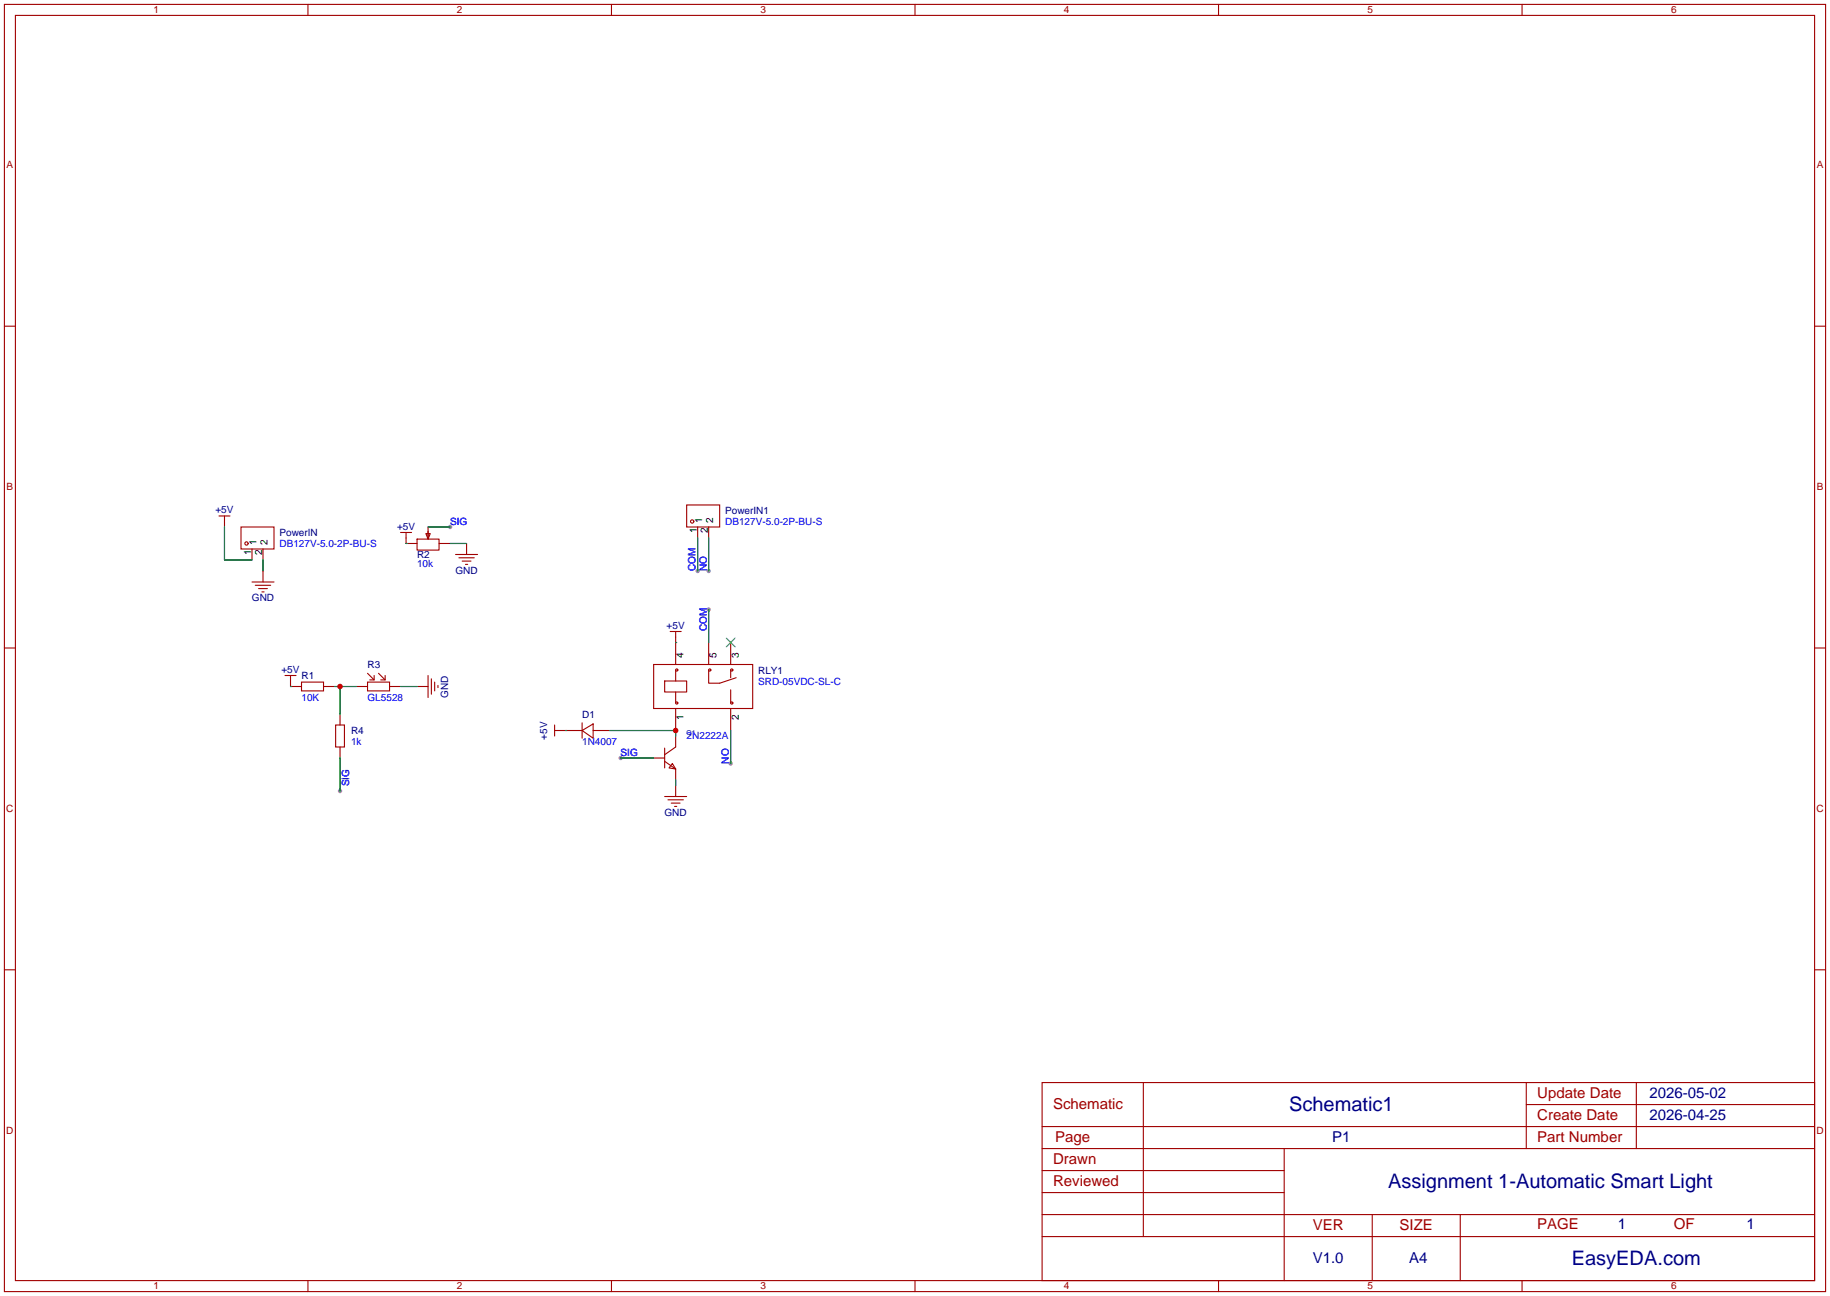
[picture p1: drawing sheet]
<svg xmlns="http://www.w3.org/2000/svg" width="422mm" height="299mm" viewBox="0 0 422 299" stroke-linecap="round" stroke-linejoin="round" font-family="sans-serif">
<g fill="#999">
<circle cx="103.9" cy="121.7" r=".51"/>
<circle cx="143.3" cy="175" r=".51"/>
<circle cx="78.5" cy="182.6" r=".51"/>
<circle cx="163.6" cy="140.7" r=".51"/>
<circle cx="161" cy="131.8" r=".51"/>
<circle cx="163.6" cy="131.8" r=".51"/>
<circle cx="168.7" cy="176.3" r=".51"/>
</g>
<g fill="none" stroke="#a10000" stroke-width=".25">
<path d="M1 1h420.4v297.2h-420.4zM3.6 3.6h415.2v292.1h-415.2zM71.1 1v2.6M141.1 1v2.6M211.2 1v2.6M281.3 1v2.6M351.3 1v2.6M1 75.3h2.6M418.8 75.3h2.6M50.5 119.1h2.6M51.8 119.1v1.3M158.5 116.6h7.6v5.1h-7.6z"/>
<path d="M55.6 121.7h7.6v5h-7.6zM58.2 134.4h5M58.9 135.1h3.6M59.7 135.9h2M60.5 136.7h.5M92.5 122.9h2.5M93.7 122.9v1.3M96.3 124.5h5v2.5h-5zM98.3 123.2h1l-.5 1.3zM98.8 122.7v1.3M105.2 128h5M105.9 128.8h3.6"/>
<path d="M106.7 129.5h2M107.4 130.3h.5M1 149.6h2.6M65.8 156h2.5M67.1 156v1.2M69.6 157.5h5.1v2h-5.1zM84.8 157.5h5.1v2h-5.1zM84.8 155.4l1.6 1.6M86.4 156v1h-1.1M87.4 155.4l1.5 1.6M88.9 156v1h-1M98.8 156v5"/>
<path d="M99.6 156.7v3.6M100.3 157.5v2M101.1 158.2v.5M150.9 153.4h22.8v10.2h-22.8zM153.4 157.2h5.1v2.6h-5.1zM154.7 145.8h2.5M156 145.8v1.3M156 154.7v2.5M156 159.8v2.5M163.6 154.7v3h2.5l3.8-1.2M168.7 154.7v1.8M168.7 159.3v3"/>
<path d="M418.8 149.6h2.6M77.5 167.4h2v5.1h-2zM128 167.4v2.5M128 168.7h1.3M134.4 168.7l2.5-1.6v3.3zM134.4 166.9v3.5M153.4 175.8l2.6 1.7M153.4 172.7v4.6M155.2 176.3l.8 1.2-1.6-.2zM156 172.5l-2.6 1.7M153.4 183.9h5.1M154.2 184.7h3.5"/>
<path d="M154.9 185.4h2.1M155.7 186.2h.5M1 223.9h2.6M418.8 223.9h2.6M240.5 249.9h178.3v45.8h-178.3zM263.9 249.9v35.6M352.3 249.9v15.3M352.3 255h66.5M377.7 249.9v15.3M240.5 270.3h55.9M240.5 265.2h178.3M240.5 275.3h55.9"/>
<path d="M240.5 260.1h178.3M296.4 265.2v30.5M71.1 295.7v2.5M141.1 295.7v2.5M211.2 295.7v2.5M240.5 285.5h178.3M240.5 280.4h178.3M281.3 295.7v2.5M316.7 280.4v15.3M337.1 280.4v15.3M351.3 295.7v2.5"/>
<circle cx="56.9" cy="125.5" r=".38"/>
<circle cx="159.8" cy="120.4" r=".38"/>
<circle cx="156.2" cy="154.7" r=".25"/>
<circle cx="163.8" cy="154.7" r=".25"/>
<circle cx="168.9" cy="154.7" r=".25"/>
<circle cx="156.2" cy="162.3" r=".25"/>
<circle cx="168.9" cy="162.3" r=".25"/>
</g>
<g fill="none" stroke="#870000" stroke-width=".25">
<path d="M51.8 120.4v1.3M58.2 126.7v2.6M60.7 126.7v2.6M60.7 131.8v2.6M93.7 124.2v1.3h2.6M98.8 121.7v2.5M101.3 125.5h2.6M107.7 125.5v2.5M161 121.7v2.5M163.6 121.7v2.5M67.1 157.2v1.3h2.5M74.7 158.5h2.5"/>
<path d="M82.3 158.5h2.5M89.9 158.5h2.6M96.3 158.5h2.5M156 147.1v6.3M163.6 148.3v5.1M168.7 148.3v5.1M78.5 164.8v2.6M78.5 172.5v2.5M129.3 168.7h5.1M136.9 168.7h3.8M150.9 175h2.5M156 163.6v5.1"/>
<path d="M156 169.9v2.6M156 177.5v2.6M168.7 163.6v5.1M156 181.4v2.5"/>
</g>
<g fill="none" stroke="#008700" stroke-width=".25">
<path d="M51.8 121.7v7.6h6.4M60.7 129.3v2.5M93.7 125.5h.1M98.8 121.7h5.1M103.9 125.5h3.8M161 124.2v7.6M163.6 124.2v7.6M67.1 158.5h.1M77.2 158.5h5.1M78.5 158.5v6.3M92.5 158.5h3.8M156 148.3h.1"/>
<path d="M163.6 140.7v7.6M78.5 175v7.6M130.6 168.7h.1M140.7 168.7h15.3v1.2M143.3 175h7.6M168.7 168.7v7.6M156 180.1v1.3"/>
</g>
<path d="M167.6 147.3l2.1 2.1M169.7 147.3l-2.1 2.1" fill="none" stroke="#3c3" stroke-width=".25"/>
<g fill="#c00">
<circle cx="78.5" cy="158.5" r=".63"/>
<circle cx="156" cy="168.7" r=".63"/>
</g>
<g font-size="4.6" fill="#000080">
<text x="297.6" y="256.4">Schematic1</text>
<text x="320.4" y="274.2">Assignment 1-Automatic Smart Light</text>
<text x="362.8" y="292">EasyEDA.com</text>
</g>
<g font-size="3.5" fill="#a00000">
<text x="243.1" y="256.1">Schematic</text>
<text x="354.8" y="253.5">Update Date</text>
<text x="243.6" y="263.7">Page</text>
<text x="354.8" y="258.6">Create Date</text>
<text x="354.8" y="263.7">Part Number</text>
<text x="243.1" y="268.8">Drawn</text>
<text x="243.1" y="273.8">Reviewed</text>
<text x="303" y="284">VER</text>
<text x="323" y="284">SIZE</text>
<text x="354.8" y="283.7">PAGE</text>
<text x="386.3" y="283.7">OF</text>
</g>
<g font-size="3.5" fill="#000080">
<text x="380.7" y="253.5">2026-05-02</text>
<text x="307.5" y="263.7">P1</text>
<text x="380.7" y="258.6">2026-04-25</text>
<text x="373.4" y="283.7">1</text>
<text x="403.2" y="283.7">1</text>
<text x="303" y="291.6">V1.0</text>
<text x="325.3" y="291.6">A4</text>
</g>
<g font-size="2.3" fill="#a00000">
<text x="35.4" y="3">1</text>
<text x="105.5" y="3">2</text>
<text x="175.5" y="3">3</text>
<text x="245.6" y="3">4</text>
<text x="315.7" y="3">5</text>
<text x="385.7" y="3">6</text>
<text x="1.5" y="38.9">A</text>
<text x="419.3" y="38.9">A</text>
<text x="1.5" y="113.1">B</text>
<text x="419.3" y="113.1">B</text>
<text x="1.5" y="187.4">C</text>
<text x="419.3" y="187.4">C</text>
<text x="1.5" y="261.7">D</text>
<text x="419.3" y="261.7">D</text>
<text x="35.4" y="297.6">1</text>
<text x="105.5" y="297.6">2</text>
<text x="175.5" y="297.6">3</text>
<text x="245.6" y="297.6">4</text>
<text x="315.7" y="297.6">5</text>
<text x="385.7" y="297.6">6</text>
</g>
<g font-size="2.3" fill="#000080">
<text x="49.7" y="118.5">+5V</text>
<text x="167.4" y="118.7">PowerIN1</text>
<text x="64.5" y="123.7">PowerIN</text>
<text x="91.6" y="122.4">+5V</text>
<text x="96.3" y="128.8">R2</text>
<text x="105.1" y="132.5">GND</text>
<text x="58.1" y="138.9">GND</text>
<text x="153.9" y="145.2">+5V</text>
<text x="65" y="155.4">+5V</text>
<text x="84.8" y="154.2">R3</text>
<text x="175" y="155.5">RLY1</text>
<text x="69.6" y="156.8">R1</text>
<text x="103.4" y="161.1" transform="rotate(-90 103.4 161.1)">GND</text>
<text x="134.4" y="165.7">D1</text>
<text x="81" y="169.5">R4</text>
<text x="126.3" y="170.7" transform="rotate(-90 126.3 170.7)">+5V</text>
<text x="153.4" y="188.4">GND</text>
</g>
<g font-size="2.3">
<text x="59.2" y="125.8" transform="rotate(-90 59.2 125.8)">1</text>
<text x="61.7" y="125.8" transform="rotate(-90 61.7 125.8)">2</text>
<text x="160.8" y="123.1" transform="rotate(-90 160.8 123.1)">1</text>
<text x="162.1" y="120.7" transform="rotate(-90 162.1 120.7)">1</text>
<text x="163.3" y="123.1" transform="rotate(-90 163.3 123.1)">2</text>
<text x="164.6" y="120.7" transform="rotate(-90 164.6 120.7)">2</text>
<text x="57.9" y="128.2" transform="rotate(-90 57.9 128.2)">1</text>
<text x="60.5" y="128.2" transform="rotate(-90 60.5 128.2)">2</text>
<text x="157.8" y="151.9" transform="rotate(-90 157.8 151.9)">4</text>
<text x="165.4" y="151.9" transform="rotate(-90 165.4 151.9)">5</text>
<text x="170.5" y="151.9" transform="rotate(-90 170.5 151.9)">3</text>
<text x="157.8" y="166.1" transform="rotate(-90 157.8 166.1)">1</text>
<text x="170.5" y="166.1" transform="rotate(-90 170.5 166.1)">2</text>
</g>
<g font-size="2.3" fill="#00f">
<text x="103.9" y="121.2">SIG</text>
<text x="167.4" y="121.2">DB127V-5.0-2P-BU-S</text>
<text x="64.5" y="126.3">DB127V-5.0-2P-BU-S</text>
<text x="96.3" y="130.9">10k</text>
<text x="160.6" y="131.8" transform="rotate(-90 160.6 131.8)">COM</text>
<text x="163.1" y="131.8" transform="rotate(-90 163.1 131.8)">NO</text>
<text x="163.1" y="145.8" transform="rotate(-90 163.1 145.8)">COM</text>
<text x="69.6" y="161.8">10K</text>
<text x="84.8" y="161.8">GL5528</text>
<text x="175" y="158">SRD-05VDC-SL-C</text>
<text x="81" y="172">1k</text>
<text x="134.4" y="172">1N4007</text>
<text x="158.5" y="170.7">2N2222A</text>
<text x="143.3" y="174.5">SIG</text>
<text x="168.2" y="176.3" transform="rotate(-90 168.2 176.3)">NO</text>
<text x="80.6" y="181.5" transform="rotate(-90 80.6 181.5)">SIG</text>
</g>
<text font-size="1.6" fill="#000080" x="158.5" y="169.6">Q1</text>
</svg>
